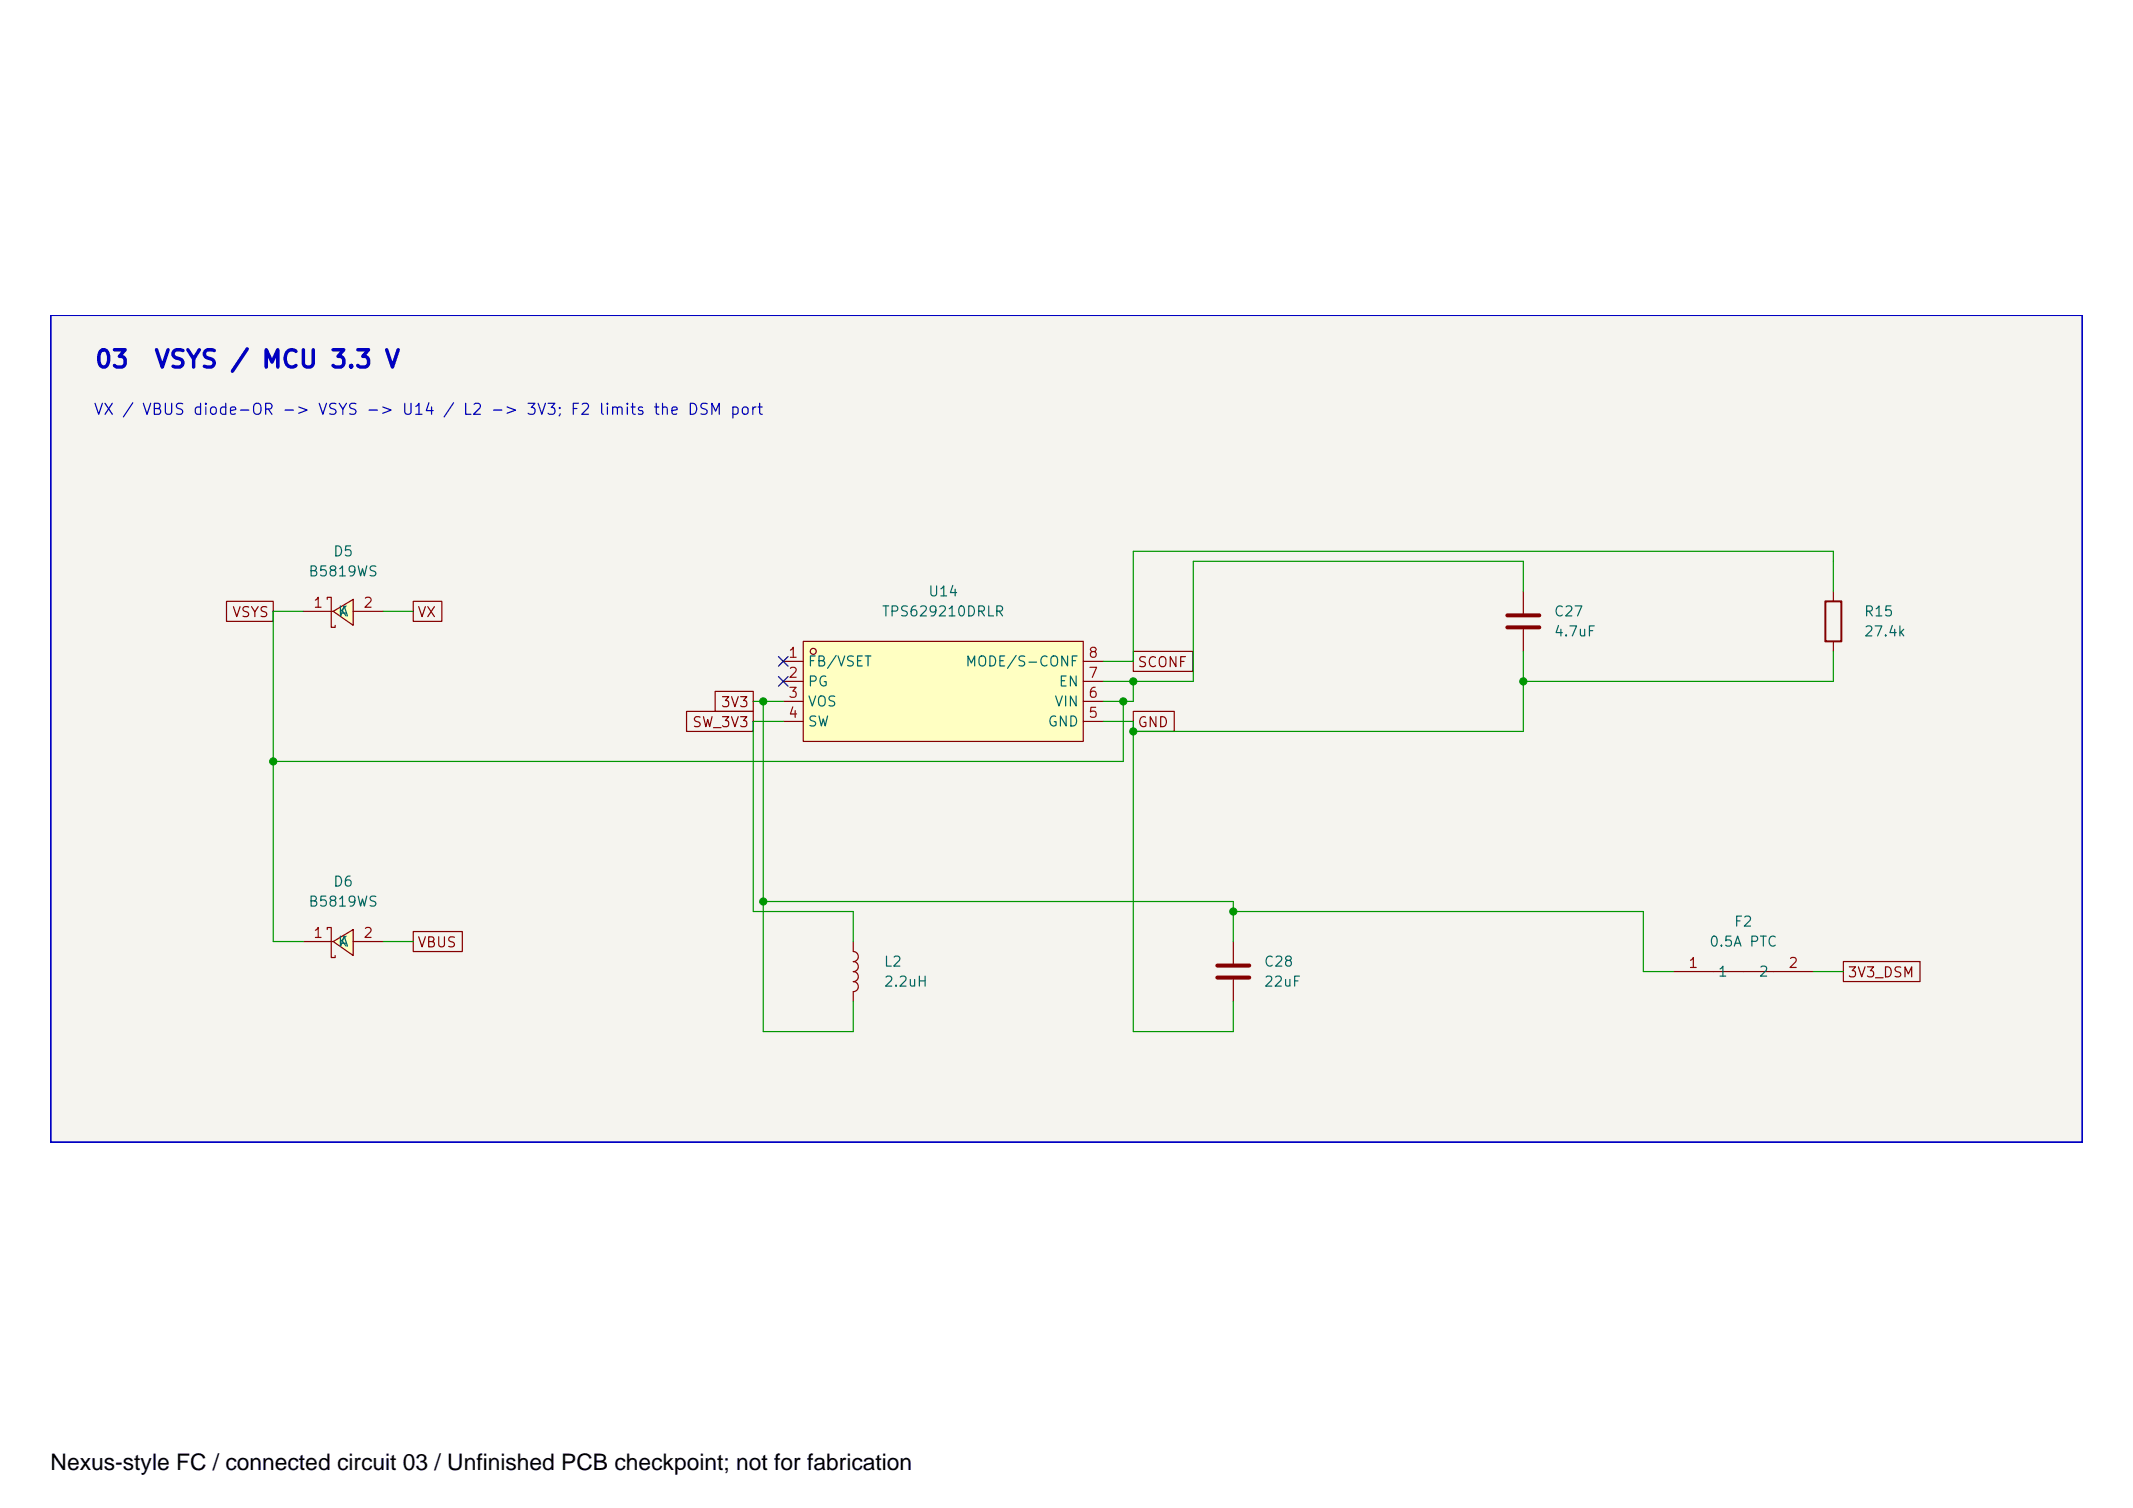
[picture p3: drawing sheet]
<svg xmlns="http://www.w3.org/2000/svg" width="297mm" height="210mm" viewBox="0 0 297 210" stroke-linecap="round" stroke-linejoin="round" font-family="sans-serif">
<path d="M7 43.8h283v115.2h-283z" fill="#f5f4ef" stroke="#f5f4ef" stroke-width=".14"/>
<path d="M118.8 131.1v1.3a.7 .7 0 0 1 .7 .8 .7 .7 0 0 1-.7 .7M118.8 133.8a.7 .7 0 0 1 .7 .7 .7 .7 0 0 1-.7 .7M118.8 135.2a.7 .7 0 0 1 .7 .7 .7 .7 0 0 1-.7 .7M118.8 136.6a.7 .7 0 0 1 .7 .7 .7 .7 0 0 1-.7 .7M118.8 138v1.4" fill="none" stroke="#840000" stroke-width=".17"/>
<path d="M46.4 131.1l2.8-1.7v3.6z" fill="#ffffc2"/>
<path d="M42.2 131.1h4.2M45.6 129.4v-.3h.5v4.2h.6v-.3M46.4 131.1l2.8-1.7v3.6zM49.2 131.1h4.2" fill="none" stroke="#840000" stroke-width=".17"/>
<path d="M46.4 85.1l2.8-1.7v3.6z" fill="#ffffc2"/>
<path d="M42.2 85.1h4.2M45.6 83.4v-.3h.5v4.2h.6v-.3M46.4 85.1l2.8-1.7v3.6zM49.2 85.1h4.2M255.3 82.3v1.4M255.3 89.3v1.4" fill="none" stroke="#840000" stroke-width=".17"/>
<path d="M254.2 83.7h2.2v5.6h-2.2z" fill="none" stroke="#840000" stroke-width=".28"/>
<path d="M111.9 89.3h39v13.9h-39z" fill="#ffffc2"/>
<g fill="none" stroke="#840000" stroke-width=".17">
<path d="M31.5 83.7h6.5v2.8h-6.5zM57.5 83.7h4v2.8h-4zM95.6 99h9.3v2.8h-9.3zM99.6 96.2h5.3v2.8h-5.3zM109.1 92.1h2.8M109.1 94.8h2.8M109.1 97.6h2.8M111.9 89.3h39v13.9h-39zM150.9 92.1h2.7M150.9 94.8h2.7M150.9 97.6h2.7M157.8 99h5.7v2.8h-5.7z"/>
<path d="M157.8 90.7h8.3v2.8h-8.3zM212.1 82.3v3.1M212.1 87.6v3.1M109.1 100.4h2.8M150.9 100.4h2.7M57.5 129.7h6.9v2.7h-6.9zM171.7 131.1v3M171.7 136.3v3.1M233 135.2h19.5M256.7 133.8h10.7v2.8h-10.7z"/>
<circle cx="113.3" cy="90.7" r=".42"/>
</g>
<path d="M209.9 85.7h4.5M209.9 87.3h4.5M169.5 134.4h4.5M169.5 136.1h4.5" fill="none" stroke="#840000" stroke-width=".56"/>
<g fill="none" stroke="#009600" stroke-width=".17">
<path d="M42.2 85.1h-4.2v46h4.2M53.4 85.1h4.1M104.9 97.6h4.2M106.3 97.6v46h12.5v-4.2M156.4 97.6v8.4h-118.4M157.8 94.8v2.8h-4.2M212.1 82.3v-4.2h-45.9v16.7h-12.6M212.1 90.7v11.1h-54.3M255.3 90.7v4.1h-43.2M255.3 82.3v-5.6h-97.5v15.4h-4.2M109.1 100.4h-4.2v26.5h13.9v4.2M153.6 100.4h4.2v43.2h13.9v-4.2"/>
<path d="M53.4 131.1h4.1M106.3 125.5h65.4v5.6M171.7 126.9h57.1v8.3h4.2M252.5 135.2h4.2"/>
</g>
<path d="M108.4 94.2l1.3 1.3M108.4 91.4l1.3 1.3M109.7 94.2l-1.3 1.3M109.7 91.4l-1.3 1.3" fill="none" stroke="#000084" stroke-width=".17"/>
<path d="M7.1 43.9h282.9v115.1h-282.9z" fill="none" stroke="#0000c2" stroke-width=".28"/>
<g fill="#009600" stroke="#009600" stroke-width=".14">
<circle cx="212.1" cy="94.8" r=".5"/>
<circle cx="156.4" cy="97.6" r=".5"/>
<circle cx="157.8" cy="94.8" r=".5"/>
<circle cx="157.8" cy="101.8" r=".5"/>
<circle cx="106.3" cy="125.5" r=".5"/>
<circle cx="106.3" cy="97.6" r=".5"/>
<circle cx="38" cy="106" r=".5"/>
<circle cx="171.7" cy="126.9" r=".5"/>
</g>
<text font-size="3.2" x="7.1" y="204.6">Nexus-style FC / connected circuit 03 / Unfinished PCB checkpoint; not for fabrication</text>
<g font-size="2.4" fill="#0000c2">
<text x="13.1" y="51.8">03</text>
<text x="21.3" y="51.8">VSYS / MCU 3.3 V</text>
</g>
<text font-size="1.5" fill="#0000c2" x="12.9" y="58.1">VX / VBUS diode-OR -&gt; VSYS -&gt; U14 / L2 -&gt; 3V3; F2 limits the DSM port</text>
<g font-size="1.4" fill="#006464">
<text x="46.3" y="77.8">D5</text>
<text x="42.8" y="80.6">B5819WS</text>
<text x="129.2" y="83.4">U14</text>
<text x="46.9" y="86.2">K</text>
<text x="47.2" y="86.2">A</text>
<text x="122.7" y="86.2">TPS629210DRLR</text>
<text x="216.3" y="86.2">C27</text>
<text x="216.3" y="88.9">4.7uF</text>
<text x="259.5" y="86.2">R15</text>
<text x="259.5" y="88.9">27.4k</text>
<text x="112.4" y="93.1">FB/VSET</text>
<text x="112.4" y="95.9">PG</text>
<text x="134.3" y="93.1">MODE/S-CONF</text>
<text x="147.3" y="95.9">EN</text>
<text x="112.4" y="98.7">VOS</text>
<text x="112.4" y="101.5">SW</text>
<text x="145.8" y="101.5">GND</text>
<text x="146.7" y="98.7">VIN</text>
<text x="46.3" y="123.8">D6</text>
<text x="42.8" y="126.5">B5819WS</text>
<text x="241.4" y="129.3">F2</text>
<text x="46.9" y="132.1">K</text>
<text x="47.2" y="132.1">A</text>
<text x="123" y="134.9">L2</text>
<text x="123" y="137.7">2.2uH</text>
<text x="175.9" y="134.9">C28</text>
<text x="175.9" y="137.7">22uF</text>
<text x="237.9" y="132.1">0.5A PTC</text>
<text x="239.1" y="136.3">1</text>
<text x="244.8" y="136.3">2</text>
<text x="121.9" y="204.5">TPS70933DBVR</text>
</g>
<g font-size="1.4" fill="#840000">
<text x="32.2" y="86.3">VSYS</text>
<text x="58" y="86.3">VX</text>
<text x="158.3" y="93.2">SCONF</text>
<text x="96.3" y="101.6">SW_3V3</text>
<text x="100.3" y="98.8">3V3</text>
<text x="158.3" y="101.6">GND</text>
<text x="58" y="132.2">VBUS</text>
<text x="257.2" y="136.4">3V3_DSM</text>
</g>
<g font-size="1.4" fill="#a90000">
<text x="43.5" y="84.9">1</text>
<text x="50.5" y="84.9">2</text>
<text x="109.7" y="91.9">1</text>
<text x="109.7" y="94.7">2</text>
<text x="151.4" y="94.7">7</text>
<text x="151.4" y="91.9">8</text>
<text x="109.7" y="97.5">3</text>
<text x="109.7" y="100.3">4</text>
<text x="151.4" y="100.3">5</text>
<text x="151.4" y="97.5">6</text>
<text x="43.5" y="130.9">1</text>
<text x="50.5" y="130.9">2</text>
<text x="235" y="135.1">1</text>
<text x="248.9" y="135.1">2</text>
</g>
</svg>
